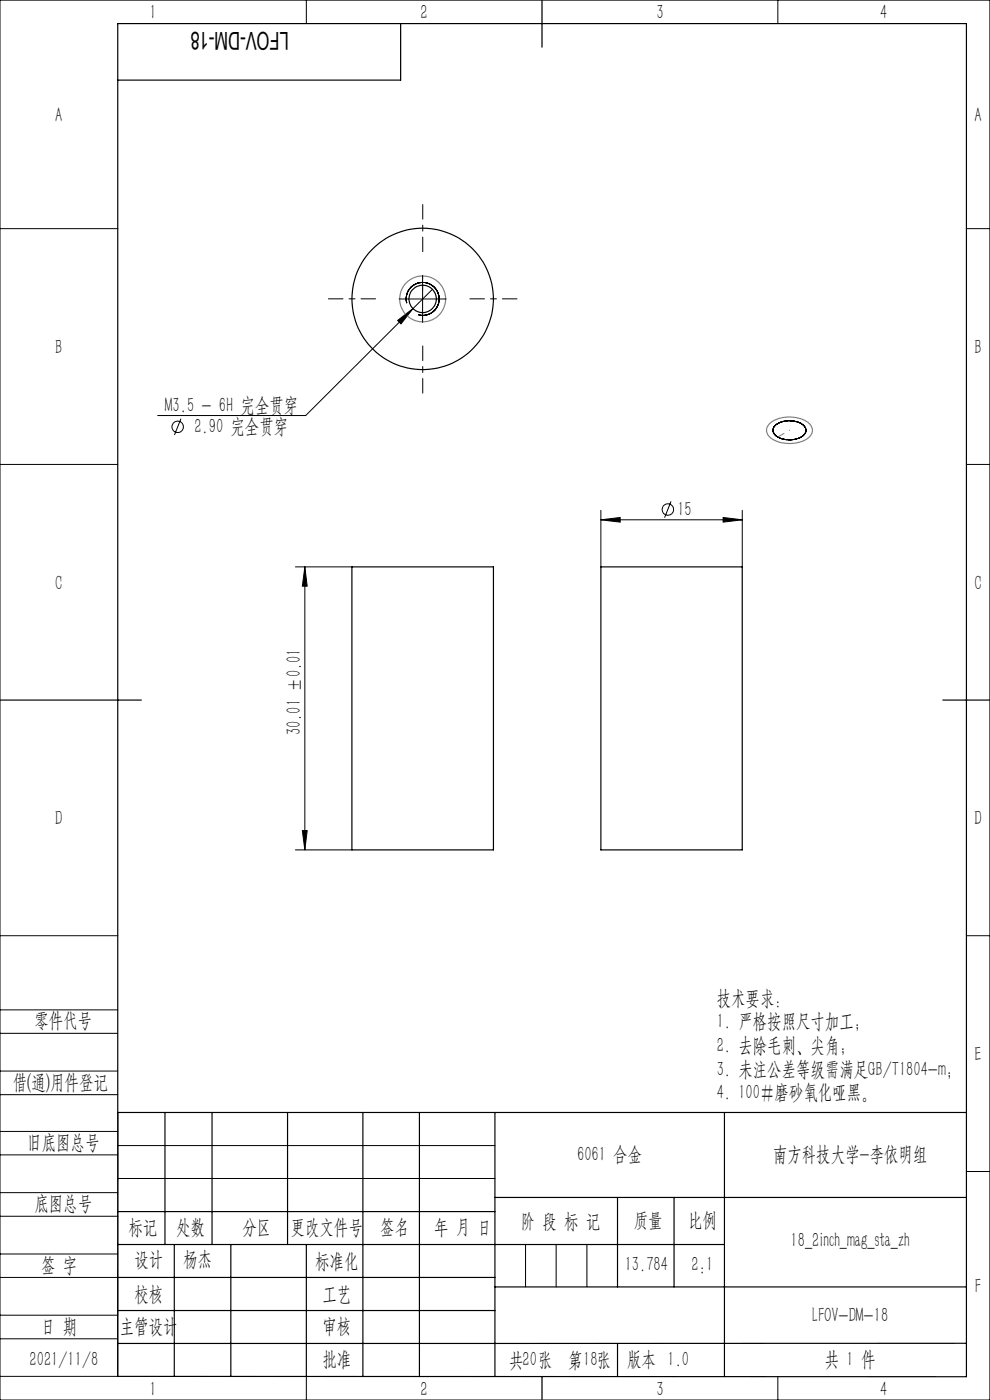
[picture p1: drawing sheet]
<svg xmlns="http://www.w3.org/2000/svg" width="210mm" height="297mm" viewBox="0 0 210 297" stroke-linecap="round" stroke-linejoin="round" font-family="sans-serif">
<g fill="none" stroke="#000" stroke-width=".21">
<path d="M0 0h210v297h-210zM65 0v5M165 0v5M0 48.5h25M89.6 58.4v10M205 48.5h5M84.3 68l3.3-2.5-2.5 3.2zM84.7 63.4h10M86.3 64.3a3.5 3.5 0 0 1 3.1-4.4 3.5 3.5 0 0 1 3.7 3.8 3.5 3.5 0 0 1-4.3 3.1M87.6 65.5l-22.8 22.7h-31.4M91.7 61.4l-4.1 4.1M0 98.5h25"/>
<path d="M38.4 88.8l-1.4 3.5M164.4 90.3a4.9 4.9 0 0 1 6.2 .1 1.48 1.48 0 0 1-.8 2.4 4.9 4.9 0 0 1-5.6-.8 1.3 1.3 0 0 1 .2-1.7zM205 98.5h5M127.5 110.3l4.1-.5v1zM127.5 108.3v12M127.5 110.3h29.9M142.3 106.4l-1.3 3.4M153.4 109.8l4 .5-4 .5zM157.4 108.3v12M62.7 120.3h11.9M64.7 120.3l.5 4.1h-1.1zM64.7 120.3v60"/>
<path d="M64.1 176.2h1.1l-.5 4.1zM0 198.5h25M62.7 180.3h11.9M205 198.5h5M0 214.2h25M0 219.2h25M0 232.2h25M0 227.2h25M25 236v56h-25M0 245h25M0 240h25M0 258h25"/>
<path d="M0 253h25M25 243h80M25 250h80M205 248.5h5M0 271h25M0 266h25M0 279h25M111.5 264v9M118 264v9M124.5 264v9M0 284h25M65 292.1v4.9"/>
<path d="M153.7 292h.1M165 292v5"/>
<circle cx="37.7" cy="90.6" r="1.22"/>
<circle cx="141.7" cy="108.1" r="1.21"/>
</g>
<g fill="none" stroke="#808080" stroke-width=".25">
<path d="M163.2 89.9a7 7 0 0 1 8.5 0 2.06 2.06 0 0 1-.9 3.4 7.2 7.2 0 0 1-7.7-.8l-.4-.7a1.78 1.78 0 0 1 .5-1.9z"/>
<circle cx="89.7" cy="63.4" r="4.9"/>
</g>
<g fill="none" stroke="#000" stroke-width=".25">
<path d="M85 5v12h-60M115 0v10M74.6 120.3h30.1v60h-30.1zM127.5 120.3h29.9v60h-29.9zM0 148.5h30M200 148.5h10M25 236h180M35 236v28M45 236v28M61 236v28M77 236v56M89 236v56"/>
<path d="M105 236v56M153.7 236v56M25 257h80M105 254h100M131 254v19M143 254v19M25 264h128.7M25 271h80M25 278h80M37 264v28M49 264v28M65 264.1v28"/>
<path d="M105 273h100M25 292l180 .1v-287.1h-180v287M115 292v5M131 285v7M205 285h-180"/>
<circle cx="89.7" cy="63.4" r="2.91"/>
<circle cx="89.7" cy="63.4" r="15"/>
</g>
<path d="M167.5 91.3l-3.5 2" fill="none" stroke="#808080" stroke-width=".21" stroke-dasharray="30.5 1.3 1.3 1.3" stroke-dashoffset="30.4"/>
<path d="M89.7 63.4v-4.9" fill="none" stroke="#808080" stroke-width=".21" stroke-dasharray="30.5 1.3 1.3 1.3" stroke-dashoffset="30"/>
<path d="M89.7 53.4v-10M79.7 63.4h-10M89.7 73.4v10M99.7 63.4h10" fill="none" stroke="#000" stroke-width=".21" stroke-dasharray="30.5 1.3 1.3 1.3" stroke-dashoffset="27.4"/>
<g fill="#000">
<path d="M84.3 68l3.3-2.5-2.5 3.2z"/>
<path d="M153.4 109.8l4 .5-4 .5zM127.5 110.3l4.1-.5v1z"/>
<path d="M64.7 120.3l.5 4.1h-1.1zM64.1 176.2h1.1l-.5 4.1z"/>
</g>
<text font-size="5.2" x="61.3" y="6.9" transform="rotate(-180 61.3 6.9)">LFOV-DM-18</text>
<g font-size="4.4">
<text x="31.7" y="4.1">1</text>
<text x="89.2" y="4.1">2</text>
<text x="139.2" y="4.1">3</text>
<text x="186.7" y="4.1">4</text>
<text x="11.7" y="25.9">A</text>
<text x="206.7" y="25.9">A</text>
<text x="11.7" y="75.1">B</text>
<text x="206.7" y="75.1">B</text>
<text x="35" y="87.3">M3.5 - 6H 完全贯穿</text>
<text x="41.2" y="91.8">2.90 完全贯穿</text>
<text x="143.7" y="109.4">15</text>
<text x="11.7" y="125.1">C</text>
<text x="206.7" y="125.1">C</text>
<text x="63.8" y="156" transform="rotate(-90 63.8 156)">30.01 ±0.01</text>
<text x="11.7" y="175.1">D</text>
<text x="206.7" y="175.1">D</text>
<text x="152" y="213.2">技术要求：</text>
<text x="7.3" y="217.9">零件代号</text>
<text x="152" y="218.2">1. 严格按照尺寸加工；</text>
<text x="152" y="223.2">2. 去除毛刺、尖角；</text>
<text x="206.7" y="225.1">E</text>
<text x="2.7" y="231">借(通)用件登记</text>
<text x="152" y="228.2">3. 未注公差等级需满足GB/T1804-m;</text>
<text x="152" y="233.2">4. 100#磨砂氧化哑黑。</text>
<text x="5.8" y="243.7">旧底图总号</text>
<text x="122.4" y="246.2">6061 合金</text>
<text x="164" y="246.2">南方科技大学-李依明组</text>
<text x="7.3" y="256.8">底图总号</text>
<text x="27.2" y="261.9">标记</text>
<text x="37.4" y="261.9">处数</text>
<text x="51.5" y="261.9">分区</text>
<text x="61.7" y="261.9">更改文件号</text>
<text x="80.6" y="261.9">签名</text>
<text x="92.1" y="261.9">年 月 日</text>
<text x="110.5" y="260.4">阶 段 标 记</text>
<text x="134.4" y="260.4">质量</text>
<text x="145.9" y="260.4">比例</text>
<text x="8.7" y="269.8">签 字</text>
<text x="28.5" y="268.7">设计</text>
<text x="38.9" y="268.7">杨杰</text>
<text x="66.9" y="269.1">标准化</text>
<text x="132.5" y="269.7">13.784</text>
<text x="146.7" y="269.7">2:1</text>
<text x="167.7" y="264.6">18_2inch_mag_sta_zh</text>
<text x="28.5" y="275.9">校核</text>
<text x="68.4" y="275.9">工艺</text>
<text x="206.8" y="274.4">F</text>
<text x="172.3" y="280.6">LFOV-DM-18</text>
<text x="8.7" y="282.9">日 期</text>
<text x="25.4" y="282.9">主管设计</text>
<text x="68.4" y="282.8">审核</text>
<text x="6.3" y="289.9">2021/11/8</text>
<text x="68.4" y="289.9">批准</text>
<text x="108" y="289.9">共 张</text>
<text x="110.8" y="289.9">20</text>
<text x="120.5" y="289.9">第 张</text>
<text x="123.7" y="289.9">18</text>
<text x="133" y="289.9">版本 1.0</text>
<text x="175" y="289.9">共 1 件</text>
<text x="31.7" y="296.2">1</text>
<text x="89.2" y="296.2">2</text>
<text x="139.2" y="296.2">3</text>
<text x="186.7" y="296.2">4</text>
</g>
</svg>
